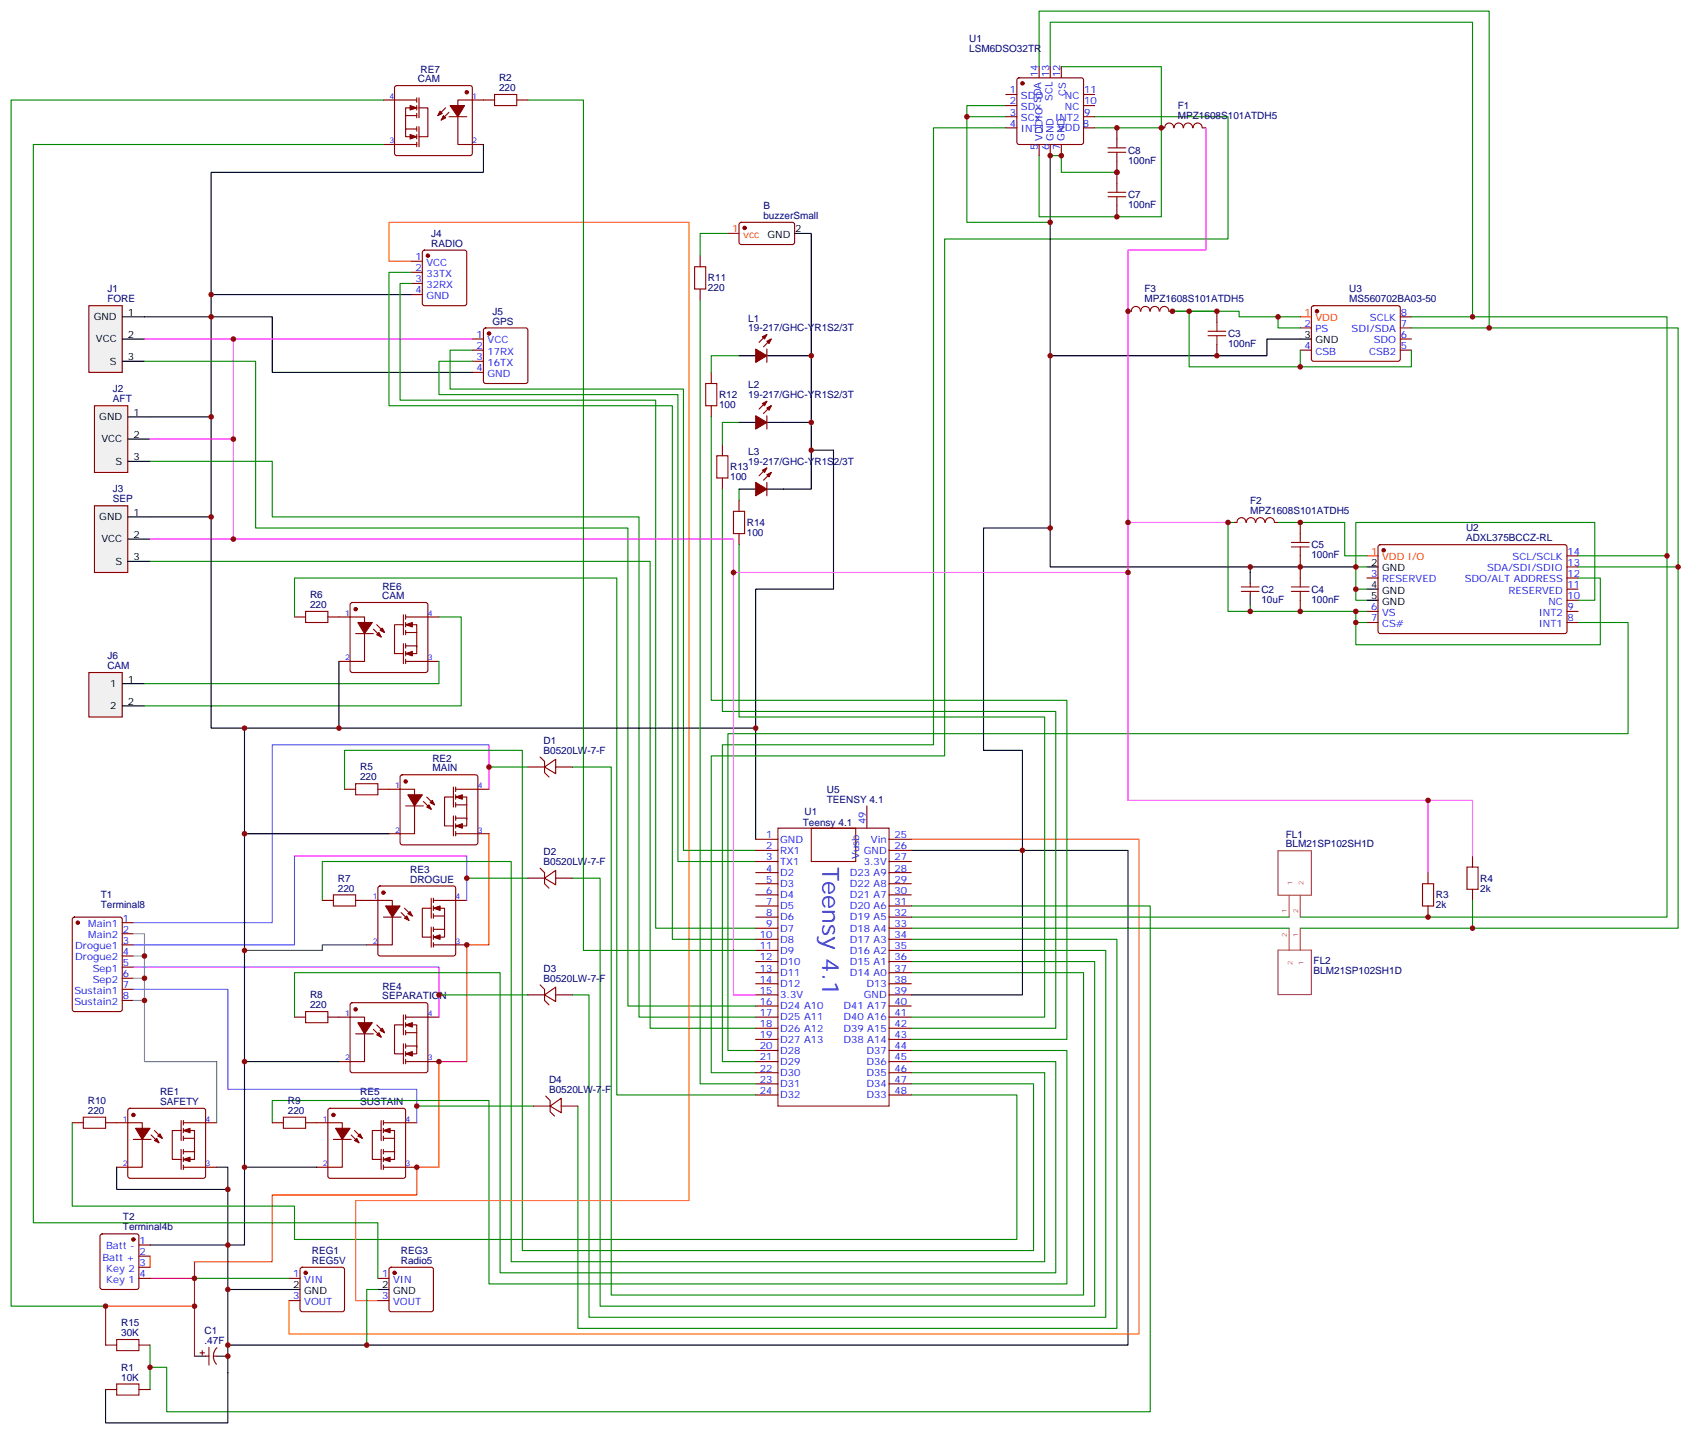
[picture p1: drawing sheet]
# EasyEDA schematic Schematic_RocketTalk 4.6_2021-07-23.json

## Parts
B  buzzerSmall  [BUZZERSMALL]
C1  .47F  [SUPERCAP33]
C2  10uF  [C0402]
C3  100nF  [C0402]
C4  100nF  [C0402]
C5  100nF  [C0402]
C7  100nF  [C0402]
C8  100nF  [C0402]
D1  B0520LW-7-F  [SOD-123FL_L2.7-W1.8-LS3.8-RD]
D2  B0520LW-7-F  [SOD-123FL_L2.7-W1.8-LS3.8-RD]
D3  B0520LW-7-F  [SOD-123FL_L2.7-W1.8-LS3.8-RD]
D4  B0520LW-7-F  [SOD-123FL_L2.7-W1.8-LS3.8-RD]
F1  MPZ1608S101ATDH5  [L0603]
F2  MPZ1608S101ATDH5  [L0603]
F3  MPZ1608S101ATDH5  [L0603]
FL1  BLM21SP102SH1D  [BLM21AG102BH1J]
FL2  BLM21SP102SH1D  [BLM21AG102BH1J]
J1  FORE  [PH-3A]
J2  AFT  [PH-3A]
J3  SEP  [PH-3A]
J4  RADIO  [B4B-PH-K(LF)(SN)]
J5  GPS  [B4B-PH-K(LF)(SN)]
J6  CAM  [CONN-TH_B2B-PH-K-S]
L1  19-217/GHC-YR1S2/3T  [LED0603-R-RD]
L2  19-217/GHC-YR1S2/3T  [LED0603-R-RD]
L3  19-217/GHC-YR1S2/3T  [LED0603-R-RD]
R1  10K  [R0805]
R2  220  [R0805]
R3  2kΩ  [R0805]
R4  2kΩ  [R0805]
R5  220  [R0805]
R6  220  [R0805]
R7  220  [R0805]
R8  220  [R0805]
R9  220  [R0805]
R10  220  [R0805]
R11  220  [R0805]
R12  100  [R0805]
R13  100  [R0805]
R14  100  [R0805]
R15  30K  [R0805]
RE1  SAFETY  [DIP-4_L6.4-W4.6-P2.54-LS7.6-BL]
RE2  MAIN  [DIP-4_L6.4-W4.6-P2.54-LS7.6-BL]
RE3  DROGUE  [DIP-4_L6.4-W4.6-P2.54-LS7.6-BL]
RE4  SEPARATION  [DIP-4_L6.4-W4.6-P2.54-LS7.6-BL]
RE5  SUSTAIN  [DIP-4_L6.4-W4.6-P2.54-LS7.6-BL]
RE6  CAM  [DIP-4_L6.4-W4.6-P2.54-LS7.6-BL]
RE7  CAM  [DIP-4_L6.4-W4.6-P2.54-LS7.6-BL]
REG1  REG5V  [REG5FOOT]
REG3  Radio5  [REG5FOOT]
T1  Terminal8  [TERMINAL8]
T2  Terminal4b  [TERMINAL4B]
U1  LSM6DSO32TR  [LGA-14L-MB]
U2  ADXL375BCCZ-RL  [LGA-14_L5.0-W3.0-P0.80-BL]
U3  MS560702BA03-50  [SENSOR-SMD_MS560702BA03-50]
U5  TEENSY 4.1  [TEENSY 4.1]

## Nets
Net-(B-1): B.1(vcc) R11.2
Net-(B-2): B.2(GND) C1.2 C2.1 C3.1 C4.1 C5.1 C7.1 C8.2 J1.1(GND) J2.1(GND) J3.1(GND) J4.4(GND) J5.4(GND) L1.2(C) L2.2(C) L3.2(C) R1.1 RE1.2(K) RE1.3 RE2.2(K) RE3.2(K) RE4.2(K) RE5.2(K) RE6.2(K) RE7.2(K) REG1.2(GND) REG3.2(GND) T2.1(Batt -) U1.2(SDx) U1.3(SCx) U1.6(GND) U1.7(GND) U2.2(GND) U2.4(GND) U2.5(GND) U2.10(NC) U3.3(GND) U5.1(GND) U5.26(GND) U5.39(GND)
Net-(C1-1): C1.1 R15.1 RE2.3 RE3.3 RE4.3 RE5.3 RE7.4 REG1.1(VIN) T2.4(Key 1)
Net-(C2-2): C2.2 C4.2 F1.2 F2.1 F3.1 J1.2(VCC) J2.2(VCC) J3.2(VCC) J5.1(VCC) R3.2 R4.2 U2.6(VS) U2.7(CS#) U2.12(SDO/ALT ADDRESS) U5.15(3.3V)
Net-(C3-2): C3.2 F3.2 U3.1(VDD) U3.2(PS) U3.4(CSB) U3.5(CSB2)
Net-(C5-2): C5.2 F2.2 U2.1(VDD I/O)
Net-(C7-2): C7.2 C8.1 F1.1 U1.5(VDDIO) U1.8(VDD) U1.12(CS)
Net-(D1-1): D1.1 RE2.4 T1.1(Main1)
Net-(D1-2): D1.2 U5.37(D14 A0)
Net-(D2-1): D2.1 RE3.4 T1.3(Drogue1)
Net-(D2-2): D2.2 U5.36(D15 A1)
Net-(D3-1): D3.1 RE4.4 T1.5(Sep1)
Net-(D3-2): D3.2 U5.35(D16 A2)
Net-(D4-1): D4.1 RE5.4 T1.7(Sustain1)
Net-(D4-2): D4.2 U5.34(D17 A3)
Net-(FL1-1): FL1.1 U5.32(D19 A5)
Net-(FL1-2): FL1.2 R3.1 U1.13(SCL) U2.14(SCL/SCLK) U3.8(SCLK)
Net-(FL2-1): FL2.1 R4.1 U1.14(SDA) U2.13(SDA/SDI/SDIO) U3.7(SDI/SDA)
Net-(FL2-2): FL2.2 U5.33(D18 A4)
Net-(J1-3): J1.3(S) U5.16(D24 A10)
Net-(J2-3): J2.3(S) U5.17(D25 A11)
Net-(J3-3): J3.3(S) U5.18(D26 A12)
Net-(J4-1): J4.1(VCC) REG3.3(VOUT)
Net-(J4-2): J4.2(33TX) U5.10(D8)
Net-(J4-3): J4.3(32RX) U5.9(D7)
Net-(J5-2): J5.2(17RX) U5.2(RX1)
Net-(J5-3): J5.3(16TX) U5.3(TX1)
Net-(J6-1): J6.1 RE6.3
Net-(J6-2): J6.2 RE6.4
Net-(L1-1): L1.1(A) R12.2
Net-(L2-1): L2.1(A) R13.2
Net-(L3-1): L3.1(A) R14.2
Net-(R1-2): R1.2 R15.2 U5.31(D20 A6)
Net-(R2-1): R2.1 RE7.1
Net-(R2-2): R2.2 U5.11(D9)
Net-(R5-1): R5.1 U5.47(D34)
Net-(R5-2): R5.2 RE2.1
Net-(R6-1): R6.1 U5.24(D32)
Net-(R6-2): R6.2 RE6.1
Net-(R7-1): R7.1 U5.46(D35)
Net-(R7-2): R7.2 RE3.1
Net-(R8-1): R8.1 U5.45(D36)
Net-(R8-2): R8.2 RE4.1
Net-(R9-1): R9.1 U5.44(D37)
Net-(R9-2): R9.2 RE5.1
Net-(R10-1): R10.1 U5.48(D33)
Net-(R10-2): R10.2 RE1.1
Net-(R11-1): R11.1 U5.23(D31)
Net-(R12-1): R12.1 U5.43(D38 A14)
Net-(R13-1): R13.1 U5.42(D39 A15)
Net-(R14-1): R14.1 U5.41(D40 A16)
Net-(RE1-4): RE1.4 T1.2(Main2) T1.4(Drogue2) T1.6(Sep2) T1.8(Sustain2)
Net-(RE7-3): RE7.3 REG3.1(VIN)
Net-(REG1-3): REG1.3(VOUT) U5.25(Vin)
Net-(T2-2): T2.2(Batt +) T2.3(Key 2)
Net-(U1-4): U1.4(INT1) U5.21(D29)
Net-(U1-9): U1.9(INT2) U5.22(D30)
Net-(U2-8): U2.8(INT1) U5.20(D28)

Not connected (* = marked no-connect by the designer): U1 1(SDO) 10(NC) 11(NC); U2 3(RESERVED) 9(INT2) 11(RESERVED); U3 6(SDO); U5 4(D2) 5(D3) 6(D4) 7(D5) 8(D6) 12(D10) 13(D11) 14(D12) 19(D27 A13) 27(3.3V) 28(D23 A9) 29(D22 A8) 30(D21 A7) 38(D13) 40(D41 A17) 49(Vusb)
